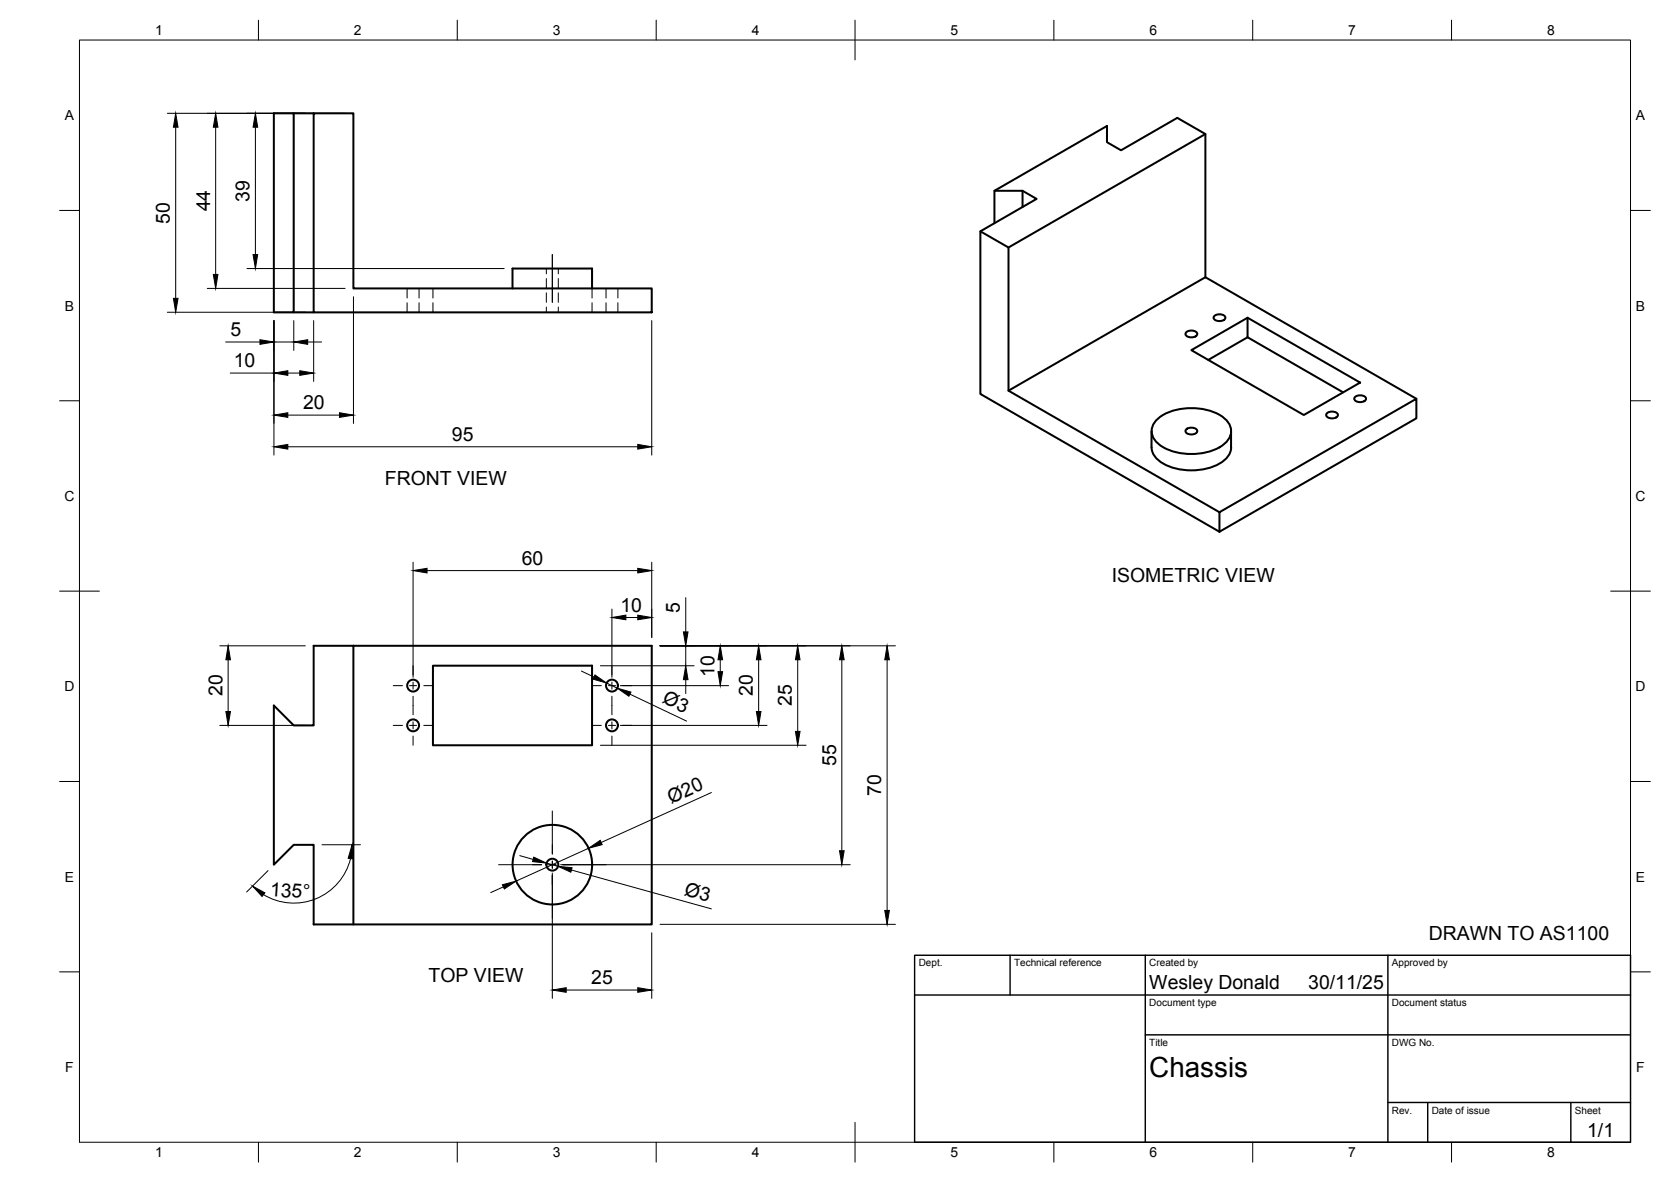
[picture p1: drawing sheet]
<svg xmlns="http://www.w3.org/2000/svg" width="420mm" height="297mm" viewBox="0 0 420 297" stroke-linecap="round" stroke-linejoin="round" font-family="sans-serif">
<!-- layer: Visible -->
<g fill="none" stroke="#000" stroke-width=".51">
<path d="M68.9 28.5h5v50h-5zM73.9 28.5h5M78.9 28.5h10v44h75v6h-85zM303.1 33.7l-49.5 28.5M250 56.1v-8.2l28.3-16.2v4l3.6 2.1 14.1-8.2 7.1 4.1v36M250 47.9h7.1v4.1M257.1 47.9l3.5 2.1-14.1 8.1M73.9 78.5h5M128.9 72.5v-5h20v5M305.3 79.5a1.95 1.95 0 0 1 2.8 .2 1.29 1.29 0 0 1-1.7 1 .9 .9 0 0 1-1-.3 .9 .9 0 0 1-.1-.9zM313.7 79.8v5l-9.9 5.7M253.6 98.2l49.5-28.5 53 30.5"/>
<path d="M298.2 83.5a1.95 1.95 0 0 1 2.8 .3 1.29 1.29 0 0 1-1.7 1 .9 .9 0 0 1-.9-.3 .9 .9 0 0 1-.2-1zM299.6 88l14.1-8.2 28.3 16.3-14.2 8.2zM313.7 84.8l24 13.8M340.7 99.8a1.95 1.95 0 0 1 2.8 .3 1.29 1.29 0 0 1-1.7 .9 .9 .9 0 0 1-1-.2 .9 .9 0 0 1-.1-1zM289.5 108.3l.1 4.1a5.4 5.4 0 0 0 3.8 4.6 15.4 15.4 0 0 0 14.1-1 4.7 4.7 0 0 0 2.1-3.6M290.7 105.6a14 14 0 0 1 12.6-2.6 8.4 8.4 0 0 1 6 4.1 4 4 0 0 1-1.7 4.7 15 15 0 0 1-16.1 0 3.9 3.9 0 0 1-.8-6.2zM298.2 107.9a1.95 1.95 0 0 1 2.8 .3 1.29 1.29 0 0 1-1.7 1 .9 .9 0 0 1-.9-.3 .9 .9 0 0 1-.2-1zM309.5 108.3v4.1M333.6 103.9a1.95 1.95 0 0 1 2.8 .3 1.29 1.29 0 0 1-1.7 .9 .9 .9 0 0 1-1-.2 .9 .9 0 0 1-.1-1zM306.6 128.7v4.9l49.5-28.5v-4.9l-49.5 28.5-53-30.5v-36l-7.1-4.1v40.9l60.1 34.6M78.9 162.3h85v70h-85v-20h-5l-5 5v-40l5 5h5zM88.9 162.3v70"/>
<path d="M108.9 167.3h40v20h-40z"/>
<circle cx="103.9" cy="172.3" r="1.49"/>
<circle cx="153.9" cy="172.3" r="1.49"/>
<circle cx="103.9" cy="182.3" r="1.49"/>
<circle cx="153.9" cy="182.3" r="1.49"/>
<circle cx="138.9" cy="217.3" r="10"/>
<circle cx="138.9" cy="217.3" r="1.49"/>
</g>
<!-- layer: Hidden -->
<g fill="none" stroke="#000" stroke-width=".25">
<path d="M102.4 72.5v2.4M102.4 76.1v2.4M105.4 72.5v2.4M105.4 76.1v2.4M108.9 72.5v2.4M108.9 76.1v2.4M137.4 67.5v1.3M137.4 70v2.4M137.4 73.6v2.4M137.4 77.2v1.3M140.4 67.5v1.3M140.4 70v2.4"/>
<path d="M140.4 73.6v2.4M140.4 77.2v1.3M148.9 72.5v2.4M148.9 76.1v2.4M152.4 72.5v2.4M152.4 76.1v2.4M155.4 72.5v2.4M155.4 76.1v2.4"/>
</g>
<!-- layer: BORDER -->
<g fill="none" stroke="#000" stroke-width=".25">
<path d="M20 10.1h390v276.9h-390zM65 5.1v5M115 5.1v5M165 5.1v5M215 5.1v10M265 5.1v5M315 5.1v5M365 5.1v5M15 52.9h5M410 52.9h5M15 100.7h5M410 100.7h5"/>
<path d="M15 148.6h10M405 148.6h10M15 196.4h5M410 196.4h5M15 244.2h5M410 244.2h5M65 287v5M115 287v5M165 287v5M215 282.1v9.9M265 287v5M315 287v5"/>
<path d="M365 287v5"/>
</g>
<!-- layer: TITLEBLOCK -->
<path d="M230 240.1h180v46.9h-180zM230 250h180M254 240.1v9.9M288 240.1v46.9M349 240.1v46.9M288 260.1h122M349 277.1h61M359 277.1v9.9M395 277.1v9.9" fill="none" stroke="#000" stroke-width=".36"/>
<!-- layer: Smart Centers -->
<g fill="none" stroke="#000" stroke-width=".25">
<path d="M138.9 64v12M98.9 172.3h2.3M103 172.3h1.8M103.9 167.3v2.3M103.9 171.4v1.8M103.9 175v4.6M106.6 172.3h2.3M148.9 172.3h2.3M153 172.3h1.8M153.9 167.3v2.3M153.9 171.4v1.8M153.9 175v4.6"/>
<path d="M156.5 172.3h2.4M98.9 182.3h2.3M103 182.3h1.8M103.9 181.4v1.8M103.9 185v2.3M106.6 182.3h2.3M148.9 182.3h2.3M153 182.3h1.8M153.9 181.4v1.8M153.9 185v2.3M156.5 182.3h2.4M125.4 217.3h10.8"/>
<path d="M138 217.3h1.8M138.9 203.8v10.8M138.9 216.4v1.8M138.9 220v10.8M141.5 217.3h10.9"/>
</g>
<!-- layer: FD_Dimensions -->
<g fill="none" stroke="#000" stroke-width=".25">
<path d="M42.1 28.5h44.7M44.2 32v43M54.2 32v37M64.2 32v32M42.1 78.5h34.7M52.1 72.5h34.7M62.1 67.5h64.7M88.9 74.6v31.8M56.7 85.9h8.7M57.9 93.8h11M68.9 80.6v33.8M68.9 85.9h5"/>
<path d="M72.4 93.8h3M73.9 80.6v7.5M77.4 85.9h3.5M78.9 80.6v15.2M163.9 80.6v33.8M72.4 112.3h88M72.4 104.3h13M103.9 141.3v28.9M107.4 143.4h53M153.9 153.1v17.1M157.4 155.2h3M163.9 141.3v18.9"/>
<path d="M172.4 150.2v8.6M55.3 162.3h21.5M57.4 165.8v13M146.2 168.6l3.2 1.5M151 167.3h23.5M152.5 171.6l2.7 1.3M156 172.3h27.2M158.4 174.4l14.2 6.8M166 162.3h59.1M172.4 162.3v5M172.4 170.8v3.5M181.1 165.8v3"/>
<path d="M190.8 165.8v13M200.6 165.8v18M211.7 165.8v48M223.1 165.8v63M55.3 182.3h21.5M151 187.3h51.7M156 182.3h36.9M178.9 199.2l-27.7 12.5M67.4 218.8l-5.4 5.4M81 212.3h9.6M88.1 215.8a14.7 14.7 0 0 1-21.8 9M130.7 215l3.3 1"/>
<path d="M137.4 216.9l2.9 .8M138.9 219.4v31.5M141 217.3h72.8M143.7 218.6l35.2 9.8M148 213.2l-18.2 8.2M126.6 222.9l-3.2 1.4M163.9 234.4v16.5M166 232.3h59.1M142.4 248.8h18"/>
</g>
<g fill="#000" stroke="#000" stroke-width=".25">
<path d="M44.2 28.5l.6 3.5h-1.2zM54.2 28.5l.6 3.5h-1.2zM64.2 28.5l.6 3.5h-1.2zM43.6 75h1.2l-.6 3.5zM53.6 69h1.2l-.6 3.5zM63.6 64h1.2l-.6 3.5zM65.4 85.4l3.5 .5-3.5 .6zM68.9 93.8l3.5-.6v1.1zM75.4 93.2l3.5 .6-3.5 .5zM73.9 85.9l3.5-.5v1.1zM68.9 112.3l3.5-.6v1.2zM68.9 104.3l3.5-.6v1.2z"/>
<path d="M85.4 103.7l3.5 .6-3.5 .6zM160.4 111.7l3.5 .6-3.5 .6zM103.9 143.4l3.5-.6v1.2zM153.9 155.2l3.5-.6v1.2zM160.4 154.6l3.5 .6-3.5 .6zM160.4 142.8l3.5 .6-3.5 .6zM171.8 158.8h1.2l-.6 3.5zM56.8 178.8h1.2l-.6 3.5zM57.4 162.3l.6 3.5h-1.2zM149.6 169.6l2.9 2-3.4-.9zM155.2 172.9l3.4 1-.5 1.1zM172.4 167.3l.6 3.5h-1.2z"/>
<path d="M180.5 168.8h1.2l-.6 3.5zM181.1 162.3l.6 3.5h-1.2zM190.2 178.8h1.1l-.5 3.5zM190.8 162.3l.5 3.5h-1.1zM200.6 162.3l.6 3.5h-1.2zM211.7 162.3l.6 3.5h-1.2zM223.1 162.3l.5 3.5h-1.1zM200 183.8h1.2l-.6 3.5zM88.5 212.3l.2 3.5-1.2-.1zM134.2 215.4l3.2 1.5-3.5-.4zM140.3 217.7l3.5 .4-.3 1.1zM148 213.2l2.9-2 .5 1.1z"/>
<path d="M211.1 213.8h1.2l-.6 3.5zM63.5 222.7l3.1 1.7-.7 .9zM126.3 222.3l3.5-.9-3 2zM222.5 228.8h1.1l-.5 3.5zM138.9 248.8l3.5-.6v1.2zM160.4 248.2l3.5 .6-3.5 .6z"/>
</g>
<text font-size="7" x="289" y="270.6">Chassis</text>
<g font-size="4.9">
<text x="52.8" y="53.1" transform="rotate(-90 52.8 53.1)">44</text>
<text x="62.7" y="50.7" transform="rotate(-90 62.7 50.7)">39</text>
<text x="42.7" y="56.2" transform="rotate(-90 42.7 56.2)">50</text>
<text x="58" y="84.5">5</text>
<text x="58.8" y="92.3">10</text>
<text x="76.2" y="102.9">20</text>
<text x="113.6" y="110.8">95</text>
<text x="96.8" y="121.8">FRONT VIEW</text>
<text x="131.2" y="141.9">60</text>
<text x="279.5" y="146.3">ISOMETRIC VIEW</text>
<text x="156" y="153.7">10</text>
<text x="171" y="154.1" transform="rotate(-90 171 154.1)">5</text>
<text x="179.6" y="170.2" transform="rotate(-90 179.6 170.2)">10</text>
<text x="55.9" y="175" transform="rotate(-90 55.9 175)">20</text>
<text x="166.3" y="176.5" transform="rotate(26 166.3 176.5)">Ø3</text>
<text x="189.3" y="175" transform="rotate(-90 189.3 175)">20</text>
<text x="199.1" y="177.5" transform="rotate(-90 199.1 177.5)">25</text>
<text x="210.2" y="192.5" transform="rotate(-90 210.2 192.5)">55</text>
<text x="168.8" y="202.1" transform="rotate(-24 168.8 202.1)">Ø20</text>
<text x="221.6" y="200" transform="rotate(-90 221.6 200)">70</text>
<text x="67.8" y="225.1" transform="rotate(4 67.8 225.1)">135°</text>
<text x="171.9" y="224.8" transform="rotate(16 171.9 224.8)">Ø3</text>
<text x="359.2" y="236.1">DRAWN TO AS1100</text>
<text x="107.7" y="246.8">TOP VIEW</text>
<text x="148.7" y="247.3">25</text>
<text x="289" y="248.5">Wesley Donald</text>
<text x="329" y="248.5">30/11/25</text>
<text x="399.1" y="285.7">1/1</text>
</g>
<g font-size="3.5">
<text x="39" y="8.8">1</text>
<text x="89" y="8.8">2</text>
<text x="139" y="8.8">3</text>
<text x="189" y="8.8">4</text>
<text x="239" y="8.8">5</text>
<text x="289" y="8.8">6</text>
<text x="339" y="8.8">7</text>
<text x="389" y="8.8">8</text>
<text x="16.3" y="30.2">A</text>
<text x="411.3" y="30.2">A</text>
<text x="16.3" y="78">B</text>
<text x="411.3" y="78">B</text>
<text x="16.2" y="125.9">C</text>
<text x="411.2" y="125.9">C</text>
<text x="16.2" y="173.7">D</text>
<text x="411.2" y="173.7">D</text>
<text x="16.3" y="221.6">E</text>
<text x="411.3" y="221.6">E</text>
<text x="16.4" y="269.4">F</text>
<text x="411.4" y="269.4">F</text>
<text x="39" y="290.8">1</text>
<text x="89" y="290.8">2</text>
<text x="139" y="290.8">3</text>
<text x="189" y="290.8">4</text>
<text x="239" y="290.8">5</text>
<text x="289" y="290.8">6</text>
<text x="339" y="290.8">7</text>
<text x="389" y="290.8">8</text>
</g>
<g font-size="2.5">
<text x="231" y="242.9">Dept.</text>
<text x="255" y="242.9">Technical reference</text>
<text x="289" y="242.9">Created by</text>
<text x="350" y="242.9">Approved by</text>
<text x="289" y="252.8">Document type</text>
<text x="350" y="252.8">Document status</text>
<text x="289" y="262.9">Title</text>
<text x="350" y="262.9">DWG No.</text>
<text x="350" y="279.9">Rev.</text>
<text x="360" y="279.9">Date of issue</text>
<text x="396" y="279.9">Sheet</text>
</g>
</svg>
